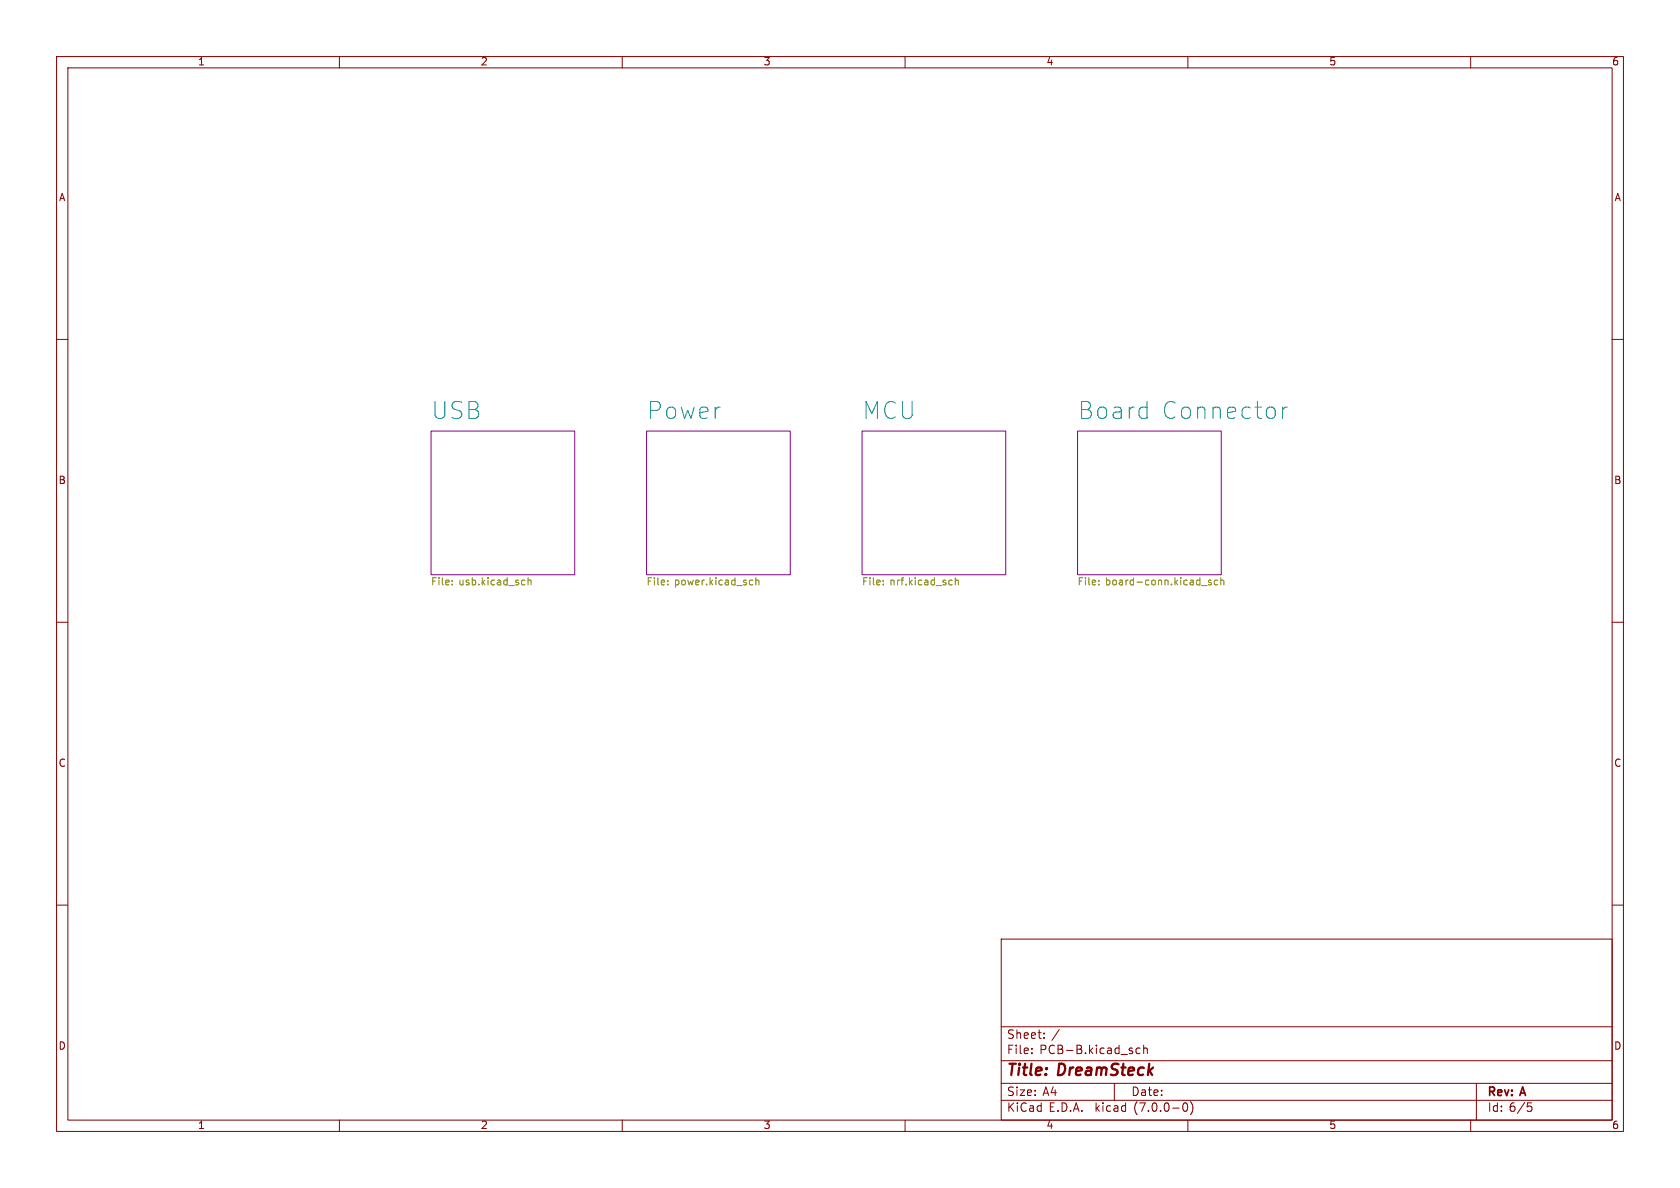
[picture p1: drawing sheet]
<svg xmlns="http://www.w3.org/2000/svg" width="297mm" height="210mm" viewBox="0 0 297 210" stroke-linecap="round" stroke-linejoin="round" font-family="sans-serif">
<g fill="none" stroke="#840000" stroke-width=".18">
<path d="M10 10h277v190h-277zM12 12h273v186h-273zM60 10v2M110 10v2M160 10v2M210 10v2M260 10v2M10 60h2M285 60h2M10 110h2M285 110h2M10 160h2"/>
<path d="M285 160h2M177 166h108v32h-108zM60 198v2M110 198v2M160 198v2M177 194.5h108M177 191.5h108M177 187.5h108M177 181.5h108M184.6 183.4v.2M184.6 182.6v.2M197 191.5v3"/>
<path d="M201.5 185.3h-.4l-.3 .2v.5l.2 .2h.5M202.2 185.4l.2-.1h.4v1M202.2 184.8v1.5M209.3 195h.2a.81 .81 0 0 1 .5 .6 .81 .81 0 0 1-.3 .8l-.1 .1a.81 .81 0 0 1-.6-.7 .81 .81 0 0 1 .3-.8zM210 198v2M210.5 194.7a1.72 1.72 0 0 1 0 2.3M260 198v2M261 191.5v6.5M270.2 195.5h.3l.3 .3-.1 .6-.5 .1"/>
</g>
<g fill="#fff" stroke="#fff" stroke-width=".18">
<path d="M152.4 76.2h25.4v25.4h-25.4z"/>
<path d="M190.5 76.2h25.4v25.4h-25.4z"/>
<path d="M76.2 76.2h25.4v25.4h-25.4z"/>
<path d="M114.3 76.2h25.4v25.4h-25.4z"/>
</g>
<path d="M76.2 76.2h25.4v25.4h-25.4zM114.3 76.2h25.4v25.4h-25.4zM152.4 76.2h25.4v25.4h-25.4zM190.5 76.2h25.4v25.4h-25.4z" fill="none" stroke="#840084" stroke-width=".18"/>
<g fill="none" stroke="#848400" stroke-width=".18">
<path d="M93.4 102.7l.1-.2 .3 .1 .1 .8M93.4 102.1v1.3M132.7 102.5l.4 .1M133.1 103.3l-.4 .1M133.6 102.7l.2-.2 .3 .1 .1 .8M133.6 102.1v1.3M168.2 102.5l.1 .1M168.3 103.3l-.1 .1M168.9 102.1v1.3M168.9 102.7l.2-.2 .3 .1v.8M212.4 103.5h1M214.1 102.6l-.3-.1-.2 .2 .1 .2 .4 .1v.3h-.5"/>
<path d="M215.3 102.6l-.4-.1-.2 .3 .1 .5h.5M215.8 102.7l.2-.2 .3 .1 .1 .8M215.8 102.1v1.3"/>
</g>
<path d="M226.7 72v2M227.6 72a.77 .77 0 0 0-.9 .5" fill="none" stroke="#008484" stroke-width=".18"/>
<g font-size="4.2" fill="#008484">
<text x="76.2" y="74.6">USB</text>
<text x="114.3" y="74.6">Power</text>
<text x="152.4" y="74.6">MCU</text>
<text x="190.5" y="74.6">Board</text>
<text x="205.1" y="74.6">Connector</text>
</g>
<g font-size="2.8" fill="#840000">
<text x="178" y="190.8">Title:</text>
<text x="187.1" y="190.8">DreamSteck</text>
</g>
<g font-size="2.1" fill="#840000">
<text x="178" y="183.9">Sheet:</text>
<text x="185.9" y="183.9">/</text>
<text x="178" y="186.6">File:</text>
<text x="183.8" y="186.6">PCB-B.kicad_sch</text>
<text x="178" y="196.8">KiCad</text>
<text x="178" y="194">Size:</text>
<text x="184.3" y="194">A4</text>
<text x="185.4" y="196.8">E.D.A.</text>
<text x="193.7" y="196.8">kicad</text>
<text x="200" y="194">Date:</text>
<text x="200.6" y="196.8">(7.0.0-0)</text>
<text x="263" y="194.2">Rev:</text>
<text x="263" y="196.8">Id: 6/5</text>
<text x="269" y="194.2">A</text>
</g>
<g font-size="1.8" fill="#840000">
<text x="35" y="11.8">1</text>
<text x="85" y="11.8">2</text>
<text x="135" y="11.8">3</text>
<text x="185" y="11.8">4</text>
<text x="235" y="11.8">5</text>
<text x="285" y="11.8">6</text>
<text x="10.4" y="35.8">A</text>
<text x="285.4" y="35.8">A</text>
<text x="10.3" y="85.8">B</text>
<text x="285.3" y="85.8">B</text>
<text x="10.3" y="135.8">C</text>
<text x="285.3" y="135.8">C</text>
<text x="10.3" y="185.8">D</text>
<text x="285.3" y="185.8">D</text>
<text x="35" y="199.8">1</text>
<text x="85" y="199.8">2</text>
<text x="135" y="199.8">3</text>
<text x="185" y="199.8">4</text>
<text x="235" y="199.8">5</text>
<text x="285" y="199.8">6</text>
</g>
<g font-size="1.8" fill="#848400">
<text x="76.2" y="103.8">File:</text>
<text x="81.1" y="103.8">usb.kicad_sch</text>
<text x="114.3" y="103.8">File:</text>
<text x="119.2" y="103.8">power.kicad_sch</text>
<text x="152.4" y="103.8">File:</text>
<text x="157.3" y="103.8">nrf.kicad_sch</text>
<text x="190.5" y="103.8">File:</text>
<text x="195.4" y="103.8">board-conn.kicad_sch</text>
</g>
</svg>
